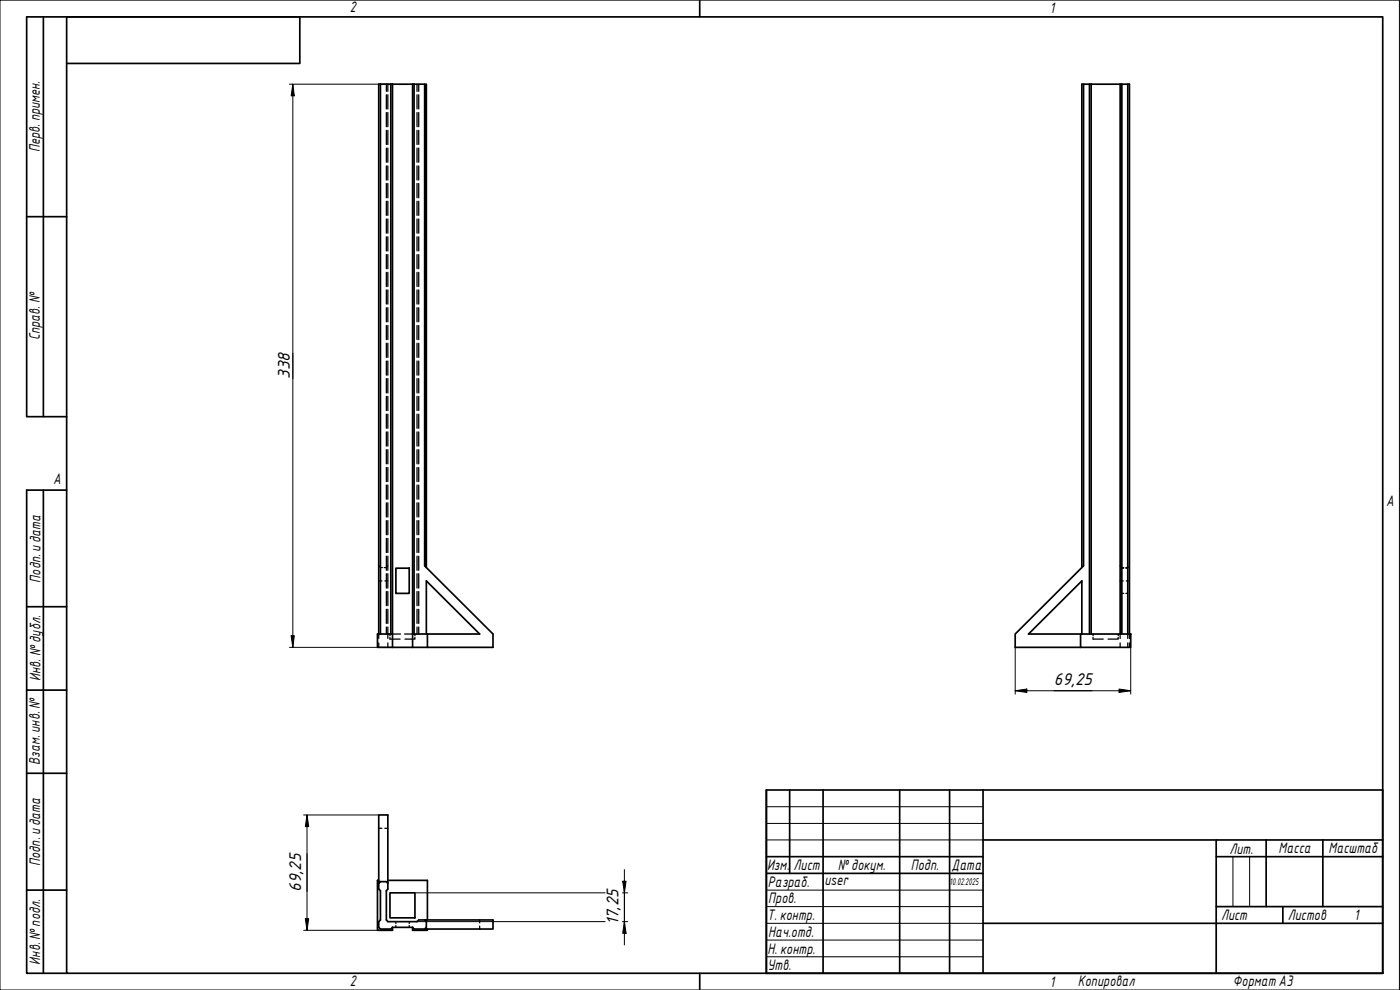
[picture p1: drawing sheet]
<svg xmlns="http://www.w3.org/2000/svg" width="420mm" height="297mm" viewBox="0 0 420 297" stroke-linecap="round" stroke-linejoin="round" font-family="sans-serif">
<g fill="none" stroke="#000" stroke-width=".51">
<path d="M114.2 25.3v164.9M117.3 25.3v164.9M117.8 25.3v168.9M123.8 25.3v168.9M124.3 25.3v164.9M127.4 25.3h-13.7v164.9M325.2 25.3v144.5l-20.5 20.4v4h19.6M327 25.3v164.9M327.5 25.3v164.9M336.2 25.3v164.9M336.7 25.3v164.9M338.5 25.3v164.9"/>
<path d="M118.8 170.5h4v7.5h-4zM128 170.3v-145h-.6v144.5l20.6 20.4v4h-30.2M324.7 170.3v-145h14.3v164.9M117.8 190.2h-4.5v4h4.5M123.8 190.2h20.2l-16-15.9v15.9M128.3 190.2v4M324.3 190.2h15v4h-15zM324.3 190.2h-15.6l16-15.9v15.9M113.7 265v-20.5h2.7v22.2l-.4 .6v8.7l.4 .5h8.8l.5-.5h22.3v2.8h-20.6M113.7 264.1h-.4v15h4.5v-.9M113.7 265v1.7l.5 .6v8.7l-.5 .5v1.7l.5 .6h3.1l.5-.6M113.7 265l.5-.5h1.8l.4 .5"/>
<path d="M116.4 264.1h11.9v11.9M117 267.9h7.5v7.5h-7.5zM117.8 278.2h6M123.8 278.2v.9h4.5v-.3M123.8 278.2l.5 .6h3.1M127.4 276l.6 .5v1.7l-.6 .6"/>
</g>
<g fill="none" stroke="#000" stroke-width=".38">
<path d="M116 25.3v2.1M116 28.4v4.3M116 33.8v4.2M116 39.1v4.3M116.4 25.3v2.1M116.4 28.4v4.3M116.4 33.8v4.2M116.4 39.1v4.3M125.2 25.3v2.1M125.2 28.4v4.3M125.2 33.8v4.2M125.2 39.1v4.3"/>
<path d="M125.7 25.3v2.1M125.7 28.4v4.3M125.7 33.8v4.2M125.7 39.1v4.3M116 44.4v4.3M116 49.8v4.2M116 55v4.4M116.4 44.4v4.3M116.4 49.8v4.2M116.4 55v4.4M125.2 44.4v4.3M125.2 49.8v4.2"/>
<path d="M125.2 55v4.4M125.7 44.4v4.3M125.7 49.8v4.2M125.7 55v4.4M116 60.4v4.2M116 65.7v4.3M116 71v4.3M116 76.4v4.2M116.4 60.4v4.2M116.4 65.7v4.3M116.4 71v4.3M116.4 76.4v4.2"/>
<path d="M125.2 60.4v4.2M125.2 65.7v4.3M125.2 71v4.3M125.2 76.4v4.2M125.7 60.4v4.2M125.7 65.7v4.3M125.7 71v4.3M125.7 76.4v4.2M116 81.7v4.3M116 87v4.2M116 92.3v4.3M116 97.6v4.3"/>
<path d="M116.4 81.7v4.3M116.4 87v4.2M116.4 92.3v4.3M116.4 97.6v4.3M125.2 81.7v4.3M125.2 87v4.2M125.2 92.3v4.3M125.2 97.6v4.3M125.7 81.7v4.3M125.7 87v4.2M125.7 92.3v4.3M125.7 97.6v4.3"/>
<path d="M116 103v4.2M116 108.3v4.3M116 113.6v4.3M116 118.9v4.3M116.4 103v4.2M116.4 108.3v4.3M116.4 113.6v4.3M116.4 118.9v4.3M125.2 103v4.2M125.2 108.3v4.3M125.2 113.6v4.3M125.2 118.9v4.3"/>
<path d="M125.7 103v4.2M125.7 108.3v4.3M125.7 113.6v4.3M125.7 118.9v4.3M116 124.3v4.2M116 129.6v4.2M116 134.9v4.3M116.4 124.3v4.2M116.4 129.6v4.2M116.4 134.9v4.3M125.2 124.3v4.2M125.2 129.6v4.2"/>
<path d="M125.2 134.9v4.3M125.7 124.3v4.2M125.7 129.6v4.2M125.7 134.9v4.3M116 140.3v4.2M116 145.5v4.3M116 150.9v4.2M116 156.2v4.3M116.4 140.3v4.2M116.4 145.5v4.3M116.4 150.9v4.2M116.4 156.2v4.3"/>
<path d="M125.2 140.3v4.2M125.2 145.5v4.3M125.2 150.9v4.2M125.2 156.2v4.3M125.7 140.3v4.2M125.7 145.5v4.3M125.7 150.9v4.2M125.7 156.2v4.3M113.7 169.8l.2 .1M113.7 174.3h.9M114 170.1l.7 .2M115.5 174.3h.9"/>
<path d="M116 161.5v4.3M116 166.9v4.2M116 172.1v4.4M116 177.5v4.2M116.1 170.1l-.1 .2h-.7M116.4 161.5v4.3M116.4 166.9v4.2M116.4 172.1v4.4M116.4 177.5v4.2M116.4 169.8l-.1 .1M125.2 161.5v4.3M125.2 166.9v4.2"/>
<path d="M125.2 172.1v4.4M125.2 177.5v4.2M125.7 161.5v4.3M125.7 166.9v4.2M125.7 172.1v4.4M125.7 177.5v4.2M336.2 174.3h.9M336.2 169.8l.2 .1M336.5 170.1l.2 .2h.5M336.7 170.5h.5M336.7 178h.5M337.9 170.5h.6"/>
<path d="M337.9 178h.6M338 174.3h1M338.6 170.1l-.1 .2h-.6M339 169.8l-.2 .1M113.7 190.2v1.4M113.7 192.9v1.3M116 182.8v4.3M116 188.1v2.1M116.4 182.8v4.3M116.4 188.1v3.5M116.4 192.9v1.3M117 190.2v.5"/>
<path d="M117 191.2v.6h3.1M117.8 190.2h2.4M121.4 190.2h2.4M124.5 191.2v.6h-3M124.5 190.2v.5M125.2 182.8v4.3M125.2 188.1v2.1M125.7 182.8v4.3M125.7 188.1v2.1M328 191.2v.6h3.1M328 190.2v.5M335.6 191.2v.6h-3.1"/>
<path d="M335.6 190.2v.5M336.2 190.2v1.4M336.2 192.9v1.3M338.5 190.2v1.4M338.5 192.9v1.3M339 190.2v1.4M339 192.9v1.3M113.7 248.5h.9M115.5 248.5h.9M113.7 264.5h.2M114 264.5h.2M116 264.5h.1"/>
<path d="M116.3 264.5h.1M118.8 276.5v.6M118.8 277.7v.5M122.8 276.5v.6M122.8 277.7v.5M128 276v.2M128 276.3v.2M128 278.2v.2M128 278.6v.2M144 276v.9M144 277.9v.9"/>
</g>
<path d="M20 5.1h395v286.9h-395zM210 0v5.1M210 292v5" fill="none" stroke="#000" stroke-width=".51"/>
<path d="M0 0h420v297h-420z" fill="none" stroke="#000" stroke-width=".3"/>
<g fill="none" stroke="#000" stroke-width=".51">
<path d="M230 237h185v55h-185zM237 237v25.1M247 237v55M270 237v55M285 237v55M295 237v55M230 257h65M295 252h120M365 257h50M365 252v40M380 252v20M397 252v20"/>
<path d="M230 262.1h65M295 277h120M365 272h50M385 272v5"/>
</g>
<path d="M230 242h65M230 247.1h65M230 252h65M370 257v15M375 257v15M230 267.1h65M230 272h65M230 277h65M230 282.1h65M230 287.1h65" fill="none" stroke="#000" stroke-width=".3"/>
<path d="M13 5.1v119.9M20 19h70v-13.9h-82v119.9h12M8 65h12M13 147.1v144.9M20 147.1h-12v144.9h12M8 182h12M8 207.1h12M8 232h12M8 267.1h12" fill="none" stroke="#000" stroke-width=".51"/>
<g fill="none" stroke="#000" stroke-width=".3">
<path d="M86.9 25.3h30.9M87.9 25.3l.4 3.5h-.9zM87.9 25.3v168.9M86.9 194.2h30.9M87.4 190.7h.9l-.4 3.5zM304.7 194.2v14.1M339.3 194.2v14.1M304.7 207.2l3.5-.5v1.1zM304.7 207.2h34.6M335.9 206.7l3.4 .5-3.4 .6zM91.1 244.5h22.6M92.1 244.5l.5 3.5h-1z"/>
<path d="M92.1 244.5v34.6M91.1 279.1h22.2M91.6 275.6h1l-.5 3.5zM124.5 267.9h57.1M125.2 276.5h56.4M186.8 276.5h1.6M186.8 267.9h1.6M186.9 264.4h1l-.5 3.5zM187.4 276.5l.5 3.5h-1zM187.4 260.9v22.6"/>
</g>
<path d="M87.9 25.3l.4 3.5h-.9zM87.4 190.7h.9l-.4 3.5zM304.7 207.2l3.5-.5v1.1zM335.9 206.7l3.4 .5-3.4 .6zM92.1 244.5l.5 3.5h-1zM91.6 275.6h1l-.5 3.5zM186.9 264.4h1l-.5 3.5zM187.4 276.5l.5 3.5h-1z" fill="#000"/>
<g font-size="4.9">
<text x="87" y="113.6" transform="rotate(-90 87 113.6)">338</text>
<text x="316.3" y="205.5">69,25</text>
<text x="90.4" y="267.5" transform="rotate(-90 90.4 267.5)">69,25</text>
<text x="185.6" y="277.5" transform="rotate(-90 185.6 277.5)">17,25</text>
</g>
<g font-size="4.4">
<text x="105" y="3.7">2</text>
<text x="315" y="3.8">1</text>
<text x="11.9" y="45.6" transform="rotate(-90 11.9 45.6)">Перв. примен.</text>
<text x="12" y="102.2" transform="rotate(-90 12 102.2)">Справ. №</text>
<text x="16" y="145.2">A</text>
<text x="416" y="151.7">A</text>
<text x="12.2" y="174.8" transform="rotate(-90 12.2 174.8)">Подп. идата</text>
<text x="12.2" y="204.3" transform="rotate(-90 12.2 204.3)">Инв. №дубл.</text>
<text x="12" y="229.5" transform="rotate(-90 12 229.5)">Взам. инв. №</text>
<text x="369" y="256.1">Лит.</text>
<text x="383.7" y="256.1">Масса</text>
<text x="398.7" y="256.1">Масштаб</text>
<text x="12.1" y="259.8" transform="rotate(-90 12.1 259.8)">Подп. идата</text>
<text x="230.2" y="261.1">Изм.</text>
<text x="238.2" y="261.1">Лист</text>
<text x="251.5" y="261">№докум.</text>
<text x="273.4" y="261.2">Подп.</text>
<text x="285.6" y="261.2">Дата</text>
<text x="230.4" y="266.1">Разраб.</text>
<text x="247.4" y="265.7">user</text>
<text x="230.6" y="271.1">Пров.</text>
<text x="230.3" y="276.1">Т. контр.</text>
<text x="230.5" y="281.1">Нач.отд.</text>
<text x="366.5" y="276.1">Лист</text>
<text x="386.5" y="276.1">Листов</text>
<text x="406.4" y="276">1</text>
<text x="230.4" y="286.1">Н. контр.</text>
<text x="12.1" y="289.4" transform="rotate(-90 12.1 289.4)">Инв. №подл.</text>
<text x="230.3" y="291.1">Утв.</text>
<text x="105" y="295.9">2</text>
<text x="315" y="296.1">1</text>
<text x="323.5" y="295.8">Копировал</text>
<text x="370" y="295.8">Формат А3</text>
</g>
<text font-size="2.8" x="285" y="265.5">10.02.2025</text>
</svg>
